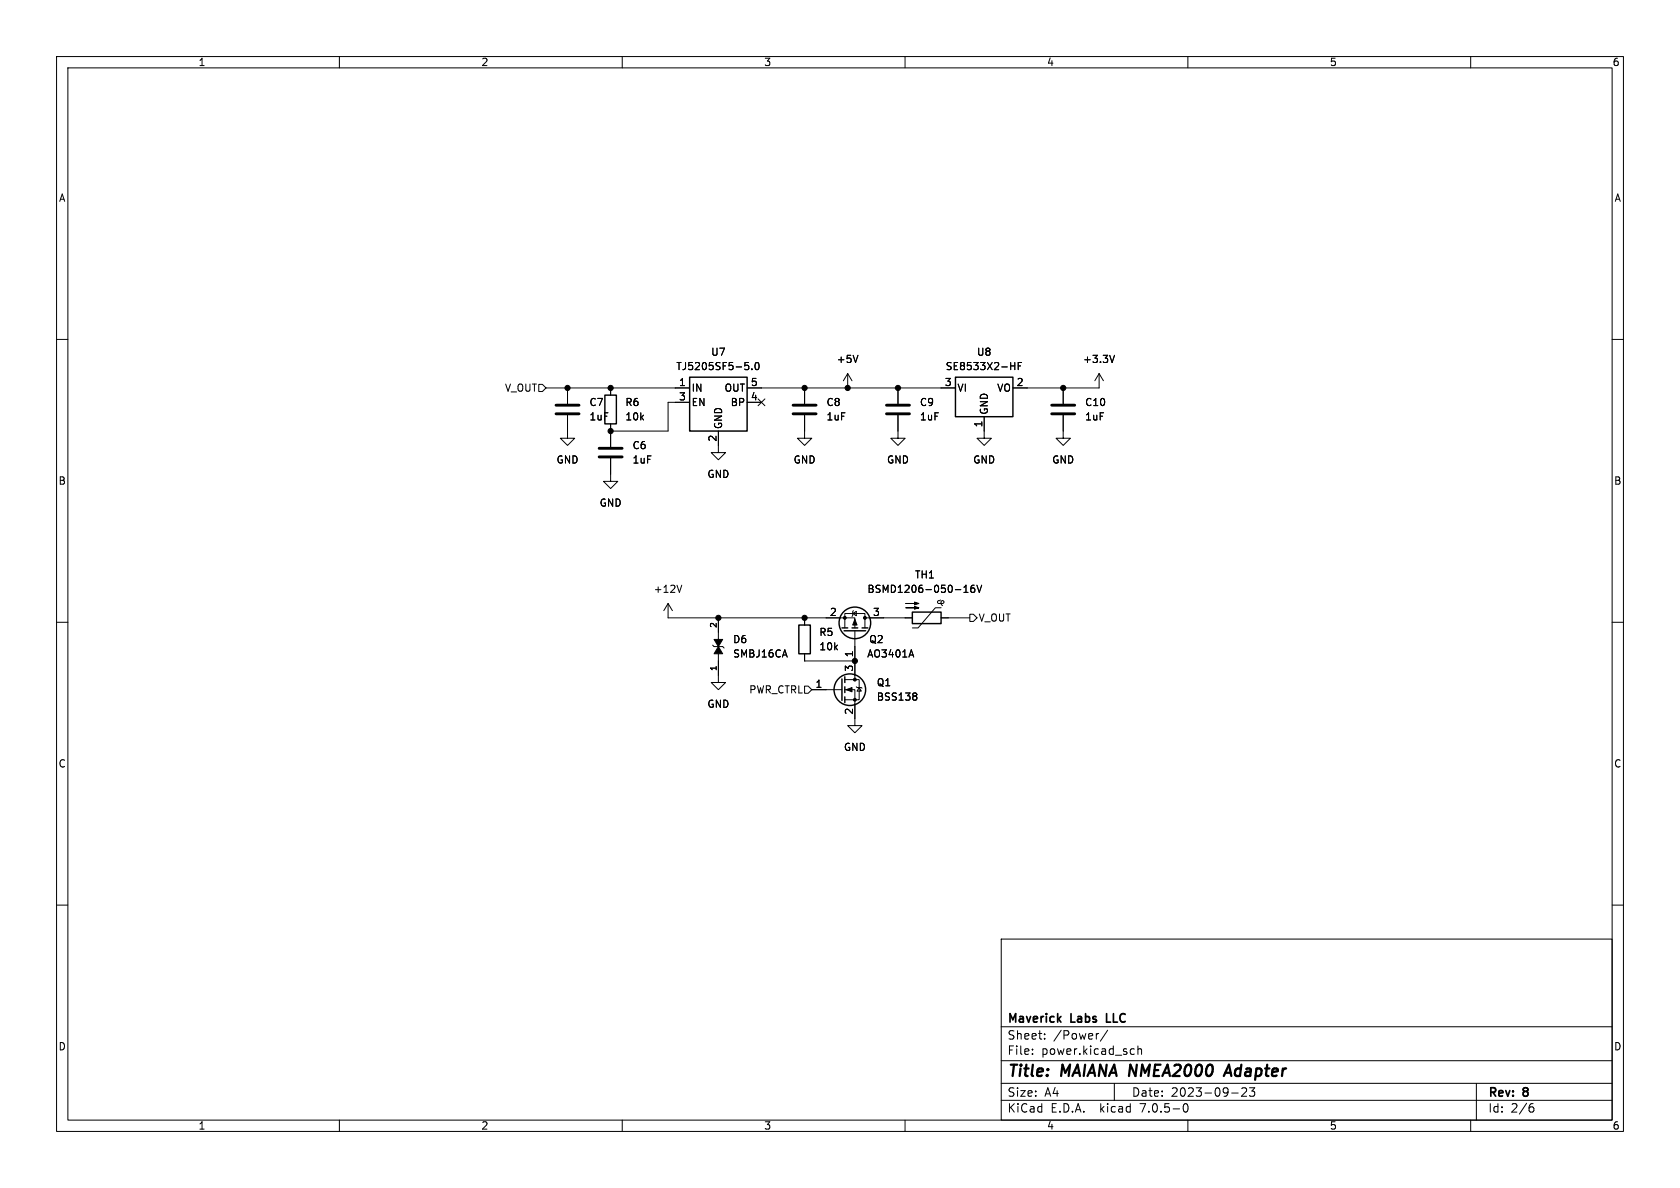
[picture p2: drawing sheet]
<svg xmlns="http://www.w3.org/2000/svg" width="297mm" height="210mm" viewBox="0 0 297 210" stroke-linecap="round" stroke-linejoin="round" font-family="sans-serif">
<g fill="none" stroke="#000" stroke-width=".18">
<path d="M10 10h277v190h-277zM12 12h273v186h-273zM60 10v2M110 10v2M160 10v2M210 10v2M260 10v2M10 60h2M285 60h2M95.2 67.9h.7l.6 .7-.6 .6h-.7zM96.5 68.6h25.4M100.3 73.4v4.1h1.3l-1.3 1.2-1.2-1.2h1.2"/>
<path d="M100.3 68.6v2.8M107.9 68.6v1.3M107.9 74.9v4.1M121.9 71.1h-3.8v5.1h-10.2M127 76.2v3.8h1.3l-1.3 1.3-1.3-1.3h1.3M131.7 64.1h.6M132.1 68.6h36.8M132.1 71.1h2.5M132.1 64.6l.3 .2v.3l-.3 .2M132.9 65.2v.1M133.6 64.2l.2-.1a.68 .68 0 0 1 .4 .6 .68 .68 0 0 1-.4 .6l-.2-.1-.1-.3zM134 70.5l1.2 1.2"/>
<path d="M135.2 70.5l-1.2 1.2M142.2 73.4v4.1h1.3l-1.3 1.2-1.2-1.2h1.2M142.2 68.6v2.8M149.9 66l-.8 1.3M149.9 66v2.6M149.9 66l.7 1.3M151.7 62.8l-.4 1.3M158.7 73.4v4.1h1.3l-1.3 1.2-1.2-1.2h1.2M158.7 68.6v2.8M174 73.7v3.8h1.3l-1.3 1.2-1.3-1.2h1.3M178.7 64.7h.7M179.4 64.1v1.2"/>
<path d="M180 64.7h.4M180.6 64.1h-.6v1.2M188 73.4v4.1h1.2l-1.2 1.2-1.3-1.2h1.3M188 68.6v2.8M194.3 66l-.8 1.3M194.3 66v2.6h-15.2M194.3 66l.8 1.3M197 62.8l-.4 1.3M107.9 81v4.1h1.3l-1.3 1.3-1.2-1.3h1.2M10 110h2M118.1 106.7v2.5h33v1.8M118.1 106.7l-.8 1.3"/>
<path d="M118.1 106.7l.8 1.3M120.5 103.4l-.4 1.3M126 114l.2 .3h1.6l.2 .3M127 115.6v5.1h1.3l-1.3 1.2-1.3-1.2h1.3M127 109.2v3.8M142.2 109.2v1.3M142.2 115.6v1.2h8.9M149.4 111v-2.5h3.5v2.5M150.7 108.5l.7-.4v.7zM150.9 108l-.2 .1v.7l-.1 .2M151.1 111.5v8.6M152.9 109.2h8.4"/>
<path d="M161.1 114.9l.4 1.2M166.2 106l-.4 .2v.3l.1 .2h.8l.2-.2-.1-.3h-.3l-.1 .3v.3l.2 .3M166.4 107.4h-1l-3.1 3.6h-1M166.4 109.2h5M170.4 104.7h.7M170.4 103.8l.4-.4v1.3M171.4 108.6h.7l.6 .6-.6 .7h-.7zM172.2 103.4l-.3 .1a.85 .85 0 0 0 0 1.2l.4-.1v-.4l-.2-.3-.4 .1-.1 .2M172.7 103.4l.4 1.3 .5-1.3M285 110h2M142.2 121.3h.7l.6 .6-.6 .7h-.7zM143.5 121.9h5.3"/>
<path d="M149.4 121.9h1.7v6.4h1.3l-1.3 1.2-1.2-1.2h1.2M149.4 120.1h2.5v3.6h-2.5M151.4 121.4l.1 .1h.8l.1 .2M151.9 121.5l.4 .7h-.8zM162 122.6l.1 .1-.1 .3M162 123.1l.1 .2-.1 .4M10 160h2M285 160h2M177 166h108v32h-108zM60 198v2M110 198v2M160 198v2"/>
<path d="M177 194.5h108M177 191.5h108M177 187.5h108M177 181.5h108M182.5 186.3v.1M182.5 185.5v.1M184.7 183.6v.1M184.7 182.8v.1M194.2 182.7l-.2 .1M195.8 182.1l-1.3 2M197 191.5v3M200.1 185.4l.4 .1"/>
<path d="M200.5 186.3l-.4 .1M201.2 185.5l.2-.1 .3 .1 .1 .9M201.2 184.9v1.5M209.3 195.2l.2-.1a.81 .81 0 0 1 .6 .6 .81 .81 0 0 1-.3 .8l-.1 .1a.81 .81 0 0 1-.4-1.4zM210 198v2M217.7 193.2h1.2M219.7 192.3l-.2 .1M220.1 192.3l.3 .3-.1 .3-.8 .9h.9M221.8 192.3l-.5 .6 .4 .1v.7l-.2 .1h-.4l-.2-.1M260 198v2M261 191.5v6.5M270.5 195.7h.4l.3 .3-.2 .5h-.5"/>
<path d="M271 195.1l-.5 .1"/>
</g>
<path d="M216.6 189.6h1M217.3 188.2l-1 2" fill="none" stroke="#000" stroke-width=".4"/>
<g fill="#000" stroke="#000" stroke-width=".18">
<path d="M127 114.3l.8 1.3h-1.6zM126.2 113h1.6l-.8 1.3zM151.1 109.5l.4 1h-.8zM160.1 106.7h2.3l-.7 .2v-.5l.7 .3zM160.1 107.4h2.3l-.7 .3v-.5l.7 .2zM149.6 121.9l1-.4v.8z"/>
<circle cx="100.3" cy="68.6" r=".46"/>
<circle cx="107.9" cy="76.2" r=".46"/>
<circle cx="107.9" cy="68.6" r=".46"/>
<circle cx="142.2" cy="68.6" r=".46"/>
<circle cx="149.9" cy="68.6" r=".46"/>
<circle cx="158.7" cy="68.6" r=".46"/>
<circle cx="188" cy="68.6" r=".46"/>
<circle cx="127" cy="109.2" r=".46"/>
<circle cx="142.2" cy="109.2" r=".46"/>
<circle cx="149.4" cy="109.2" r=".25"/>
<circle cx="151.1" cy="116.8" r=".46"/>
<circle cx="152.9" cy="109.2" r=".25"/>
<circle cx="151.1" cy="123.7" r=".25"/>
<circle cx="151.1" cy="120.1" r=".25"/>
</g>
<g fill="none" stroke="#000" stroke-width=".25">
<path d="M106.9 69.9h2.1v5h-2.1zM121.9 66.7h10.2v9.5h-10.2zM168.9 66.7h10.2v7h-10.2zM141.2 110.5h2.1v5.1h-2.1zM148.8 111h1.1M149.2 111.5h3.8M149.4 119.6v1.1M150.6 111h1M152.4 111h1M161.3 108.2h5.1v2h-5.1zM148.8 120v3.8M149.4 121.4v1"/>
<path d="M149.4 123.2v1"/>
<circle cx="151.1" cy="110.1" r="2.79"/>
<circle cx="150.2" cy="121.9" r="2.79"/>
</g>
<path d="M98.3 73.2h4.1M98.3 71.6h4.1M105.9 79.2h4.1M140.2 73.2h4.1M140.2 71.6h4.1M156.7 73.2h4.1M156.7 71.6h4.1M185.9 73.2h4.1M185.9 71.6h4.1M105.9 80.8h4.1" fill="none" stroke="#000" stroke-width=".51"/>
<g font-size="2.8">
<text x="178" y="190.8">Title:</text>
<text x="187.5" y="190.8">MAIANA NMEA2000</text>
<text x="217.7" y="190.8">Adapter</text>
</g>
<g font-size="2.1">
<text x="178" y="183.9">Sheet:</text>
<text x="178" y="181.1">Maverick</text>
<text x="186.2" y="183.9">/Power/</text>
<text x="189.2" y="181.1">Labs</text>
<text x="196" y="181.1">LLC</text>
<text x="178" y="186.6">File:</text>
<text x="184" y="186.6">power.kicad_sch</text>
<text x="178" y="196.8">KiCad</text>
<text x="178" y="194">Size:</text>
<text x="184.6" y="194">A4</text>
<text x="185.7" y="196.8">E.D.A.</text>
<text x="194.4" y="196.8">kicad</text>
<text x="200" y="194">Date:</text>
<text x="201.5" y="196.8">7.0.5-0</text>
<text x="206.9" y="194">2023-09-23</text>
<text x="263" y="194.2">Rev:</text>
<text x="263" y="196.8">Id:</text>
<text x="267" y="196.8">2/6</text>
<text x="269.2" y="194.2">8</text>
</g>
<g font-size="1.8">
<text x="35" y="11.8">1</text>
<text x="85" y="11.8">2</text>
<text x="135" y="11.8">3</text>
<text x="185" y="11.8">4</text>
<text x="235" y="11.8">5</text>
<text x="285" y="11.8">6</text>
<text x="10.4" y="35.8">A</text>
<text x="285.4" y="35.8">A</text>
<text x="119.5" y="65.6">TJ5205SF5-5.0</text>
<text x="125.7" y="63.1">U7</text>
<text x="147.9" y="64.3">+5V</text>
<text x="167.1" y="65.6">SE8533X2-HF</text>
<text x="172.7" y="63.1">U8</text>
<text x="191.4" y="64.3">+3.3V</text>
<text x="89.2" y="69.4">V_OUT</text>
<text x="104.1" y="71.9">C7</text>
<text x="110.5" y="71.9">R6</text>
<text x="120" y="68.3">1</text>
<text x="120" y="70.9">3</text>
<text x="122.2" y="69.4">IN</text>
<text x="122.2" y="71.9">EN</text>
<text x="128.1" y="69.4">OUT</text>
<text x="129.2" y="71.9">BP</text>
<text x="132.7" y="70.9">4</text>
<text x="132.7" y="68.3">5</text>
<text x="146.1" y="71.9">C8</text>
<text x="162.6" y="71.9">C9</text>
<text x="167" y="68.3">3</text>
<text x="169.2" y="69.4">VI</text>
<text x="176.3" y="69.4">VO</text>
<text x="179.7" y="68.3">2</text>
<text x="191.8" y="71.9">C10</text>
<text x="104.1" y="74.5">1uF</text>
<text x="110.5" y="74.5">10k</text>
<text x="127.8" y="75.9" transform="rotate(-90 127.8 75.9)">GND</text>
<text x="146.1" y="74.5">1uF</text>
<text x="162.6" y="74.5">1uF</text>
<text x="173.7" y="75.6" transform="rotate(-90 173.7 75.6)">1</text>
<text x="174.8" y="73.4" transform="rotate(-90 174.8 73.4)">GND</text>
<text x="191.8" y="74.5">1uF</text>
<text x="98.3" y="82.1">GND</text>
<text x="111.8" y="79.6">C6</text>
<text x="111.8" y="82.1">1uF</text>
<text x="126.7" y="78.1" transform="rotate(-90 126.7 78.1)">2</text>
<text x="140.2" y="82.1">GND</text>
<text x="156.8" y="82.1">GND</text>
<text x="172" y="82.1">GND</text>
<text x="186" y="82.1">GND</text>
<text x="10.3" y="85.8">B</text>
<text x="106" y="89.7">GND</text>
<text x="125" y="84.6">GND</text>
<text x="285.3" y="85.8">B</text>
<text x="115.5" y="105">+12V</text>
<text x="153.3" y="105">BSMD1206-050-16V</text>
<text x="161.7" y="102.4">TH1</text>
<text x="129.5" y="113.9">D6</text>
<text x="144.8" y="112.6">R5</text>
<text x="146.7" y="109">2</text>
<text x="153.6" y="113.9">Q2</text>
<text x="154.3" y="109">3</text>
<text x="172.9" y="110">V_OUT</text>
<text x="129.5" y="116.4">SMBJ16CA</text>
<text x="144.8" y="115.1">10k</text>
<text x="150.9" y="118.8" transform="rotate(-90 150.9 118.8)">3</text>
<text x="150.9" y="116.2" transform="rotate(-90 150.9 116.2)">1</text>
<text x="153.2" y="116.4">AO3401A</text>
<text x="125" y="125.3">GND</text>
<text x="132.4" y="122.7">PWR_CTRL</text>
<text x="144.1" y="121.7">1</text>
<text x="154.9" y="121.5">Q1</text>
<text x="154.9" y="124">BSS138</text>
<text x="150.9" y="126.4" transform="rotate(-90 150.9 126.4)">2</text>
<text x="10.3" y="135.8">C</text>
<text x="149.1" y="132.9">GND</text>
<text x="285.3" y="135.8">C</text>
<text x="10.3" y="185.8">D</text>
<text x="285.3" y="185.8">D</text>
<text x="35" y="199.8">1</text>
<text x="85" y="199.8">2</text>
<text x="135" y="199.8">3</text>
<text x="185" y="199.8">4</text>
<text x="235" y="199.8">5</text>
<text x="285" y="199.8">6</text>
</g>
<g font-size="1.4">
<text x="126.7" y="111.1" transform="rotate(-90 126.7 111.1)">2</text>
<text x="126.7" y="118.7" transform="rotate(-90 126.7 118.7)">1</text>
</g>
</svg>
